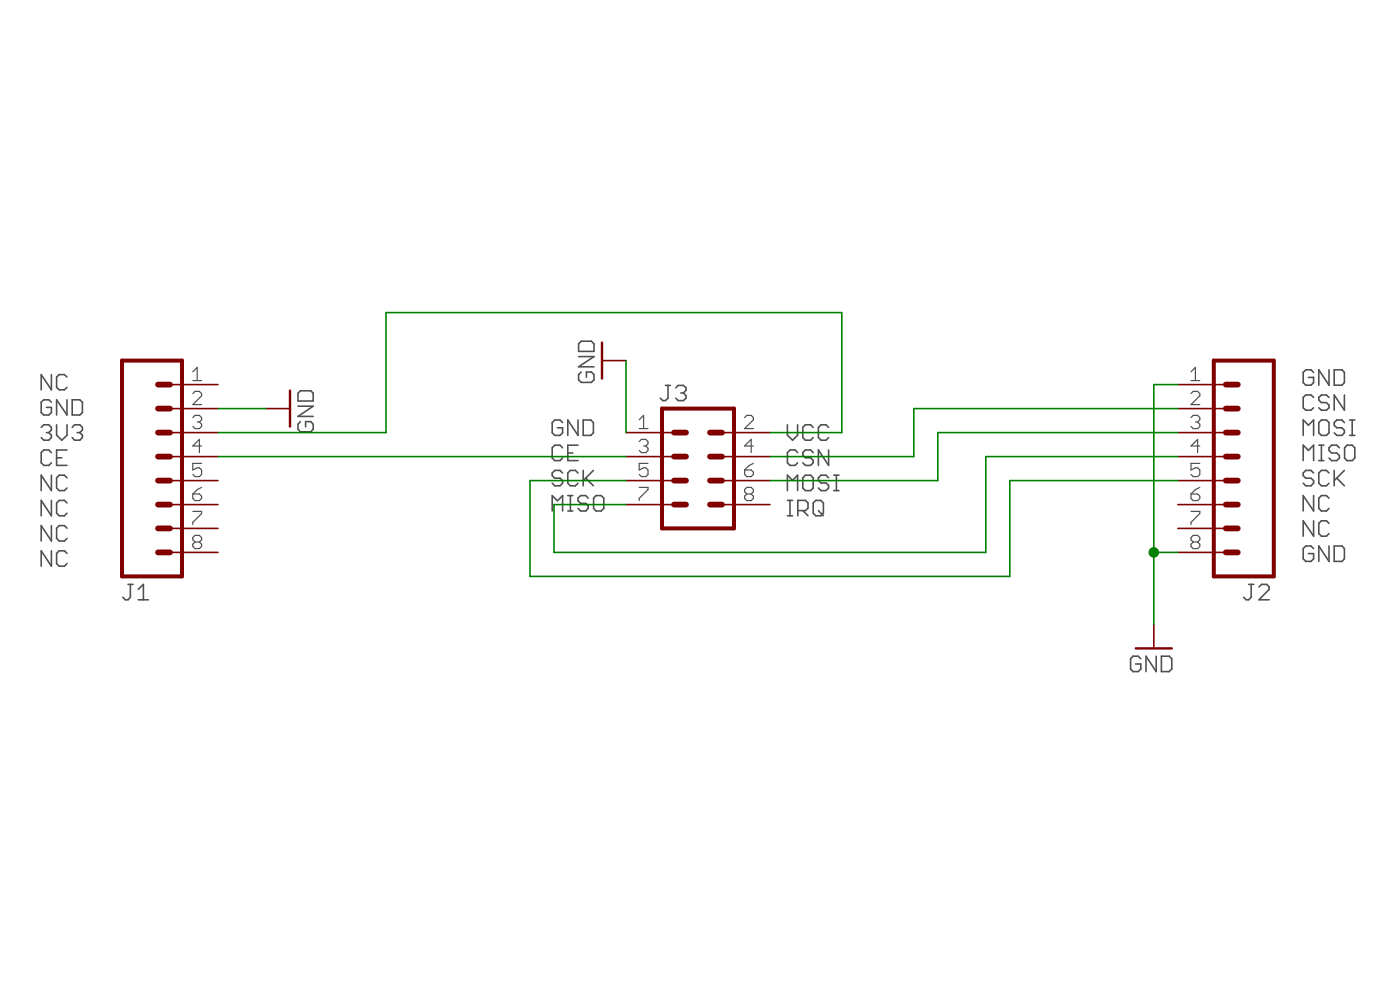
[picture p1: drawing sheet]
<?xml version="1.0" encoding="utf-8"?>
<!DOCTYPE eagle SYSTEM "eagle.dtd">
<!--
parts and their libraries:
SparkFun-Connectors: Licensing: Creative Commons ShareAlike 4.0 International - https://creativecommons.org/licenses/by-sa/4.0
-->
<eagle version="7.7.0">
<drawing>
<settings>
<setting alwaysvectorfont="yes"/>
<setting verticaltext="up"/>
</settings>
<grid distance="0.1" unitdist="inch" unit="inch" style="lines" multiple="1" display="no" altdistance="0.01" altunitdist="inch" altunit="inch"/>
<schematic xreflabel="%F%N/%S.%C%R" xrefpart="/%S.%C%R">
<libraries>
<library name="SparkFun-Connectors">
<symbols>
<symbol name="M08">
<wire x1="1.27" y1="-10.16" x2="-5.08" y2="-10.16" width="0.4064" layer="94"/>
<wire x1="-1.27" y1="-2.54" x2="0" y2="-2.54" width="0.6096" layer="94"/>
<wire x1="-1.27" y1="-5.08" x2="0" y2="-5.08" width="0.6096" layer="94"/>
<wire x1="-1.27" y1="-7.62" x2="0" y2="-7.62" width="0.6096" layer="94"/>
<wire x1="-5.08" y1="12.7" x2="-5.08" y2="-10.16" width="0.4064" layer="94"/>
<wire x1="1.27" y1="-10.16" x2="1.27" y2="12.7" width="0.4064" layer="94"/>
<wire x1="-5.08" y1="12.7" x2="1.27" y2="12.7" width="0.4064" layer="94"/>
<wire x1="-1.27" y1="2.54" x2="0" y2="2.54" width="0.6096" layer="94"/>
<wire x1="-1.27" y1="0" x2="0" y2="0" width="0.6096" layer="94"/>
<wire x1="-1.27" y1="5.08" x2="0" y2="5.08" width="0.6096" layer="94"/>
<wire x1="-1.27" y1="7.62" x2="0" y2="7.62" width="0.6096" layer="94"/>
<wire x1="-1.27" y1="10.16" x2="0" y2="10.16" width="0.6096" layer="94"/>
<text x="-5.08" y="-12.7" size="1.778" layer="96">&gt;VALUE</text>
<text x="-5.08" y="13.462" size="1.778" layer="95">&gt;NAME</text>
<pin name="1" x="5.08" y="-7.62" visible="pad" length="middle" direction="pas" swaplevel="1" rot="R180"/>
<pin name="2" x="5.08" y="-5.08" visible="pad" length="middle" direction="pas" swaplevel="1" rot="R180"/>
<pin name="3" x="5.08" y="-2.54" visible="pad" length="middle" direction="pas" swaplevel="1" rot="R180"/>
<pin name="4" x="5.08" y="0" visible="pad" length="middle" direction="pas" swaplevel="1" rot="R180"/>
<pin name="5" x="5.08" y="2.54" visible="pad" length="middle" direction="pas" swaplevel="1" rot="R180"/>
<pin name="6" x="5.08" y="5.08" visible="pad" length="middle" direction="pas" swaplevel="1" rot="R180"/>
<pin name="7" x="5.08" y="7.62" visible="pad" length="middle" direction="pas" swaplevel="1" rot="R180"/>
<pin name="8" x="5.08" y="10.16" visible="pad" length="middle" direction="pas" swaplevel="1" rot="R180"/>
</symbol>
<symbol name="M04X2">
<wire x1="-1.27" y1="0" x2="-2.54" y2="0" width="0.6096" layer="94"/>
<wire x1="-1.27" y1="2.54" x2="-2.54" y2="2.54" width="0.6096" layer="94"/>
<wire x1="-1.27" y1="5.08" x2="-2.54" y2="5.08" width="0.6096" layer="94"/>
<wire x1="-3.81" y1="7.62" x2="-3.81" y2="-5.08" width="0.4064" layer="94"/>
<wire x1="-1.27" y1="-2.54" x2="-2.54" y2="-2.54" width="0.6096" layer="94"/>
<wire x1="3.81" y1="-5.08" x2="-3.81" y2="-5.08" width="0.4064" layer="94"/>
<wire x1="3.81" y1="-5.08" x2="3.81" y2="7.62" width="0.4064" layer="94"/>
<wire x1="-3.81" y1="7.62" x2="3.81" y2="7.62" width="0.4064" layer="94"/>
<wire x1="1.27" y1="-2.54" x2="2.54" y2="-2.54" width="0.6096" layer="94"/>
<wire x1="1.27" y1="0" x2="2.54" y2="0" width="0.6096" layer="94"/>
<wire x1="1.27" y1="2.54" x2="2.54" y2="2.54" width="0.6096" layer="94"/>
<wire x1="1.27" y1="5.08" x2="2.54" y2="5.08" width="0.6096" layer="94"/>
<text x="-4.572" y="-7.62" size="1.778" layer="96">&gt;VALUE</text>
<text x="-4.064" y="8.382" size="1.778" layer="95">&gt;NAME</text>
<pin name="1" x="-7.62" y="5.08" visible="pad" length="middle" direction="pas" swaplevel="1"/>
<pin name="2" x="7.62" y="5.08" visible="pad" length="middle" direction="pas" swaplevel="1" rot="R180"/>
<pin name="3" x="-7.62" y="2.54" visible="pad" length="middle" direction="pas" swaplevel="1"/>
<pin name="4" x="7.62" y="2.54" visible="pad" length="middle" direction="pas" swaplevel="1" rot="R180"/>
<pin name="5" x="-7.62" y="0" visible="pad" length="middle" direction="pas" swaplevel="1"/>
<pin name="6" x="7.62" y="0" visible="pad" length="middle" direction="pas" swaplevel="1" rot="R180"/>
<pin name="7" x="-7.62" y="-2.54" visible="pad" length="middle" direction="pas" swaplevel="1"/>
<pin name="8" x="7.62" y="-2.54" visible="pad" length="middle" direction="pas" swaplevel="1" rot="R180"/>
</symbol>
</symbols>
<devicesets>
<deviceset name="M08" prefix="J" uservalue="yes">
<gates>
<gate name="G$1" symbol="M08" x="-2.54" y="0"/>
</gates>
<devices>
<device name="SILK_FEMALE_PTH" package="1X08">
<connects>
<connect gate="G$1" pin="1" pad="1"/>
<connect gate="G$1" pin="2" pad="2"/>
<connect gate="G$1" pin="3" pad="3"/>
<connect gate="G$1" pin="4" pad="4"/>
<connect gate="G$1" pin="5" pad="5"/>
<connect gate="G$1" pin="6" pad="6"/>
<connect gate="G$1" pin="7" pad="7"/>
<connect gate="G$1" pin="8" pad="8"/>
</connects>
<technologies>
<technology name="">
<attribute name="PROD_ID" value="CONN-08438"/>
</technology>
</technologies>
</device>
<device name="LOCK" package="1X08_LOCK">
<connects>
<connect gate="G$1" pin="1" pad="1"/>
<connect gate="G$1" pin="2" pad="2"/>
<connect gate="G$1" pin="3" pad="3"/>
<connect gate="G$1" pin="4" pad="4"/>
<connect gate="G$1" pin="5" pad="5"/>
<connect gate="G$1" pin="6" pad="6"/>
<connect gate="G$1" pin="7" pad="7"/>
<connect gate="G$1" pin="8" pad="8"/>
</connects>
<technologies>
<technology name=""/>
</technologies>
</device>
<device name="LOCK_LONGPADS" package="1X08_LOCK_LONGPADS">
<connects>
<connect gate="G$1" pin="1" pad="1"/>
<connect gate="G$1" pin="2" pad="2"/>
<connect gate="G$1" pin="3" pad="3"/>
<connect gate="G$1" pin="4" pad="4"/>
<connect gate="G$1" pin="5" pad="5"/>
<connect gate="G$1" pin="6" pad="6"/>
<connect gate="G$1" pin="7" pad="7"/>
<connect gate="G$1" pin="8" pad="8"/>
</connects>
<technologies>
<technology name=""/>
</technologies>
</device>
<device name="LONGPADS" package="1X08_LONGPADS">
<connects>
<connect gate="G$1" pin="1" pad="1"/>
<connect gate="G$1" pin="2" pad="2"/>
<connect gate="G$1" pin="3" pad="3"/>
<connect gate="G$1" pin="4" pad="4"/>
<connect gate="G$1" pin="5" pad="5"/>
<connect gate="G$1" pin="6" pad="6"/>
<connect gate="G$1" pin="7" pad="7"/>
<connect gate="G$1" pin="8" pad="8"/>
</connects>
<technologies>
<technology name=""/>
</technologies>
</device>
<device name="3.5MM-8" package="SCREWTERMINAL-3.5MM-8">
<connects>
<connect gate="G$1" pin="1" pad="1"/>
<connect gate="G$1" pin="2" pad="2"/>
<connect gate="G$1" pin="3" pad="3"/>
<connect gate="G$1" pin="4" pad="4"/>
<connect gate="G$1" pin="5" pad="5"/>
<connect gate="G$1" pin="6" pad="6"/>
<connect gate="G$1" pin="7" pad="7"/>
<connect gate="G$1" pin="8" pad="8"/>
</connects>
<technologies>
<technology name=""/>
</technologies>
</device>
<device name="SMD-STRAIGHT-FEMALE" package="1X08_SMD">
<connects>
<connect gate="G$1" pin="1" pad="1"/>
<connect gate="G$1" pin="2" pad="2"/>
<connect gate="G$1" pin="3" pad="3"/>
<connect gate="G$1" pin="4" pad="4"/>
<connect gate="G$1" pin="5" pad="5"/>
<connect gate="G$1" pin="6" pad="6"/>
<connect gate="G$1" pin="7" pad="7"/>
<connect gate="G$1" pin="8" pad="8"/>
</connects>
<technologies>
<technology name="">
<attribute name="PROD_ID" value="CONN-10204"/>
</technology>
</technologies>
</device>
<device name="SMD-STRAIGHT-ALT-FEMALE" package="1X08_SMD_ALT">
<connects>
<connect gate="G$1" pin="1" pad="1"/>
<connect gate="G$1" pin="2" pad="2"/>
<connect gate="G$1" pin="3" pad="3"/>
<connect gate="G$1" pin="4" pad="4"/>
<connect gate="G$1" pin="5" pad="5"/>
<connect gate="G$1" pin="6" pad="6"/>
<connect gate="G$1" pin="7" pad="7"/>
<connect gate="G$1" pin="8" pad="8"/>
</connects>
<technologies>
<technology name="">
<attribute name="PROD_ID" value="CONN-10204"/>
</technology>
</technologies>
</device>
<device name="SMD-COMBO-FEMALE" package="1X08_SMD_COMBINED">
<connects>
<connect gate="G$1" pin="1" pad="1"/>
<connect gate="G$1" pin="2" pad="2"/>
<connect gate="G$1" pin="3" pad="3"/>
<connect gate="G$1" pin="4" pad="4"/>
<connect gate="G$1" pin="5" pad="5"/>
<connect gate="G$1" pin="6" pad="6"/>
<connect gate="G$1" pin="7" pad="7"/>
<connect gate="G$1" pin="8" pad="8"/>
</connects>
<technologies>
<technology name="">
<attribute name="PROD_ID" value="CONN-10204"/>
</technology>
</technologies>
</device>
<device name="BM08B-SRSS-TB" package="BM08B-SRSS-TB">
<connects>
<connect gate="G$1" pin="1" pad="1"/>
<connect gate="G$1" pin="2" pad="2"/>
<connect gate="G$1" pin="3" pad="3"/>
<connect gate="G$1" pin="4" pad="4"/>
<connect gate="G$1" pin="5" pad="5"/>
<connect gate="G$1" pin="6" pad="6"/>
<connect gate="G$1" pin="7" pad="7"/>
<connect gate="G$1" pin="8" pad="8"/>
</connects>
<technologies>
<technology name=""/>
</technologies>
</device>
<device name="SMD-MALE" package="1X08_SMD_MALE">
<connects>
<connect gate="G$1" pin="1" pad="1"/>
<connect gate="G$1" pin="2" pad="2"/>
<connect gate="G$1" pin="3" pad="3"/>
<connect gate="G$1" pin="4" pad="4"/>
<connect gate="G$1" pin="5" pad="5"/>
<connect gate="G$1" pin="6" pad="6"/>
<connect gate="G$1" pin="7" pad="7"/>
<connect gate="G$1" pin="8" pad="8"/>
</connects>
<technologies>
<technology name="">
<attribute name="PROD_ID" value="CONN-11292"/>
</technology>
</technologies>
</device>
<device name="NO_SILK_FEMALE_PTH" package="1X08_NO_SILK">
<connects>
<connect gate="G$1" pin="1" pad="1"/>
<connect gate="G$1" pin="2" pad="2"/>
<connect gate="G$1" pin="3" pad="3"/>
<connect gate="G$1" pin="4" pad="4"/>
<connect gate="G$1" pin="5" pad="5"/>
<connect gate="G$1" pin="6" pad="6"/>
<connect gate="G$1" pin="7" pad="7"/>
<connect gate="G$1" pin="8" pad="8"/>
</connects>
<technologies>
<technology name="">
<attribute name="PROD_ID" value="CONN-08438"/>
</technology>
</technologies>
</device>
<device name="NO_SILK" package="1X08_PIN1_NO_SILK">
<connects>
<connect gate="G$1" pin="1" pad="1"/>
<connect gate="G$1" pin="2" pad="2"/>
<connect gate="G$1" pin="3" pad="3"/>
<connect gate="G$1" pin="4" pad="4"/>
<connect gate="G$1" pin="5" pad="5"/>
<connect gate="G$1" pin="6" pad="6"/>
<connect gate="G$1" pin="7" pad="7"/>
<connect gate="G$1" pin="8" pad="8"/>
</connects>
<technologies>
<technology name=""/>
</technologies>
</device>
<device name="" package="1X08_ROUND">
<connects>
<connect gate="G$1" pin="1" pad="1"/>
<connect gate="G$1" pin="2" pad="2"/>
<connect gate="G$1" pin="3" pad="3"/>
<connect gate="G$1" pin="4" pad="4"/>
<connect gate="G$1" pin="5" pad="5"/>
<connect gate="G$1" pin="6" pad="6"/>
<connect gate="G$1" pin="7" pad="7"/>
<connect gate="G$1" pin="8" pad="8"/>
</connects>
<technologies>
<technology name="">
<attribute name="PROD_ID" value="CONN-08437" constant="no"/>
</technology>
</technologies>
</device>
<device name="LOCK_NO_SILK" package="1X08_LOCK_NO_SILK">
<connects>
<connect gate="G$1" pin="1" pad="1"/>
<connect gate="G$1" pin="2" pad="2"/>
<connect gate="G$1" pin="3" pad="3"/>
<connect gate="G$1" pin="4" pad="4"/>
<connect gate="G$1" pin="5" pad="5"/>
<connect gate="G$1" pin="6" pad="6"/>
<connect gate="G$1" pin="7" pad="7"/>
<connect gate="G$1" pin="8" pad="8"/>
</connects>
<technologies>
<technology name=""/>
</technologies>
</device>
<device name="FEMALE_LOCK" package="1X08_FEMALE_LOCK">
<connects>
<connect gate="G$1" pin="1" pad="1"/>
<connect gate="G$1" pin="2" pad="2"/>
<connect gate="G$1" pin="3" pad="3"/>
<connect gate="G$1" pin="4" pad="4"/>
<connect gate="G$1" pin="5" pad="5"/>
<connect gate="G$1" pin="6" pad="6"/>
<connect gate="G$1" pin="7" pad="7"/>
<connect gate="G$1" pin="8" pad="8"/>
</connects>
<technologies>
<technology name=""/>
</technologies>
</device>
</devices>
</deviceset>
<deviceset name="M04X2" prefix="J" uservalue="yes">
<gates>
<gate name="G$1" symbol="M04X2" x="0" y="0"/>
</gates>
<devices>
<device name="" package="2X4">
<connects>
<connect gate="G$1" pin="1" pad="1"/>
<connect gate="G$1" pin="2" pad="2"/>
<connect gate="G$1" pin="3" pad="3"/>
<connect gate="G$1" pin="4" pad="4"/>
<connect gate="G$1" pin="5" pad="5"/>
<connect gate="G$1" pin="6" pad="6"/>
<connect gate="G$1" pin="7" pad="7"/>
<connect gate="G$1" pin="8" pad="8"/>
</connects>
<technologies>
<technology name=""/>
</technologies>
</device>
</devices>
</deviceset>
</devicesets>
</library>
<library name="supply1">
<symbols>
<symbol name="GND">
<wire x1="-1.905" y1="0" x2="1.905" y2="0" width="0.254" layer="94"/>
<text x="-2.54" y="-2.54" size="1.778" layer="96">&gt;VALUE</text>
<pin name="GND" x="0" y="2.54" visible="off" length="short" direction="sup" rot="R270"/>
</symbol>
</symbols>
<devicesets>
<deviceset name="GND" prefix="GND">
<gates>
<gate name="1" symbol="GND" x="0" y="0"/>
</gates>
<devices>
<device name="">
<technologies>
<technology name=""/>
</technologies>
</device>
</devices>
</deviceset>
</devicesets>
</library>
</libraries>
<attributes>
</attributes>
<variantdefs>
</variantdefs>
<classes>
<class number="0" name="default" width="0" drill="0">
</class>
<class number="1" name="rf" width="0" drill="0">
<clearance class="1" value="0.5"/>
</class>
</classes>
<parts>
<part name="J1" library="SparkFun-Connectors" deviceset="M08" device=""/>
<part name="J2" library="SparkFun-Connectors" deviceset="M08" device=""/>
<part name="GND1" library="supply1" deviceset="GND" device=""/>
<part name="GND2" library="supply1" deviceset="GND" device=""/>
<part name="J3" library="SparkFun-Connectors" deviceset="M04X2" device=""/>
<part name="GND3" library="supply1" deviceset="GND" device=""/>
</parts>
<sheets>
<sheet>
<plain>
<text x="44.958" y="-11.43" size="1.778" layer="97">VCC
CSN
MOSI
IRQ</text>
<text x="20.066" y="-10.922" size="1.778" layer="97">GND
CE
SCK
MISO</text>
<text x="99.568" y="-16.256" size="1.778" layer="97">GND
CSN
MOSI
MISO
SCK
NC
NC
GND</text>
<text x="-34.036" y="-16.764" size="1.778" layer="97">NC
GND
3V3
CE
NC
NC
NC
NC</text>
</plain>
<instances>
<instance part="J1" gate="G$1" x="-20.32" y="-5.08" rot="MR180"/>
<instance part="J2" gate="G$1" x="91.44" y="-5.08" rot="R180"/>
<instance part="GND1" gate="1" x="25.4" y="5.08" rot="R270"/>
<instance part="GND2" gate="1" x="83.82" y="-25.4"/>
<instance part="J3" gate="G$1" x="35.56" y="-7.62"/>
<instance part="GND3" gate="1" x="-7.62" y="0" rot="R90"/>
</instances>
<busses>
</busses>
<nets>
<net name="GND" class="0">
<segment>
<pinref part="GND1" gate="1" pin="GND"/>
<pinref part="J3" gate="G$1" pin="1"/>
<wire x1="27.94" y1="5.08" x2="27.94" y2="-2.54" width="0.1524" layer="91"/>
</segment>
<segment>
<pinref part="J2" gate="G$1" pin="8"/>
<pinref part="GND2" gate="1" pin="GND"/>
<wire x1="86.36" y1="-15.24" x2="83.82" y2="-15.24" width="0.1524" layer="91"/>
<wire x1="83.82" y1="-15.24" x2="83.82" y2="-22.86" width="0.1524" layer="91"/>
<pinref part="J2" gate="G$1" pin="1"/>
<wire x1="86.36" y1="2.54" x2="83.82" y2="2.54" width="0.1524" layer="91"/>
<wire x1="83.82" y1="2.54" x2="83.82" y2="-15.24" width="0.1524" layer="91"/>
<junction x="83.82" y="-15.24"/>
</segment>
<segment>
<pinref part="J1" gate="G$1" pin="2"/>
<pinref part="GND3" gate="1" pin="GND"/>
<wire x1="-15.24" y1="0" x2="-10.16" y2="0" width="0.1524" layer="91"/>
</segment>
</net>
<net name="N$1" class="0">
<segment>
<pinref part="J3" gate="G$1" pin="2"/>
<wire x1="43.18" y1="-2.54" x2="50.8" y2="-2.54" width="0.1524" layer="91"/>
<wire x1="50.8" y1="-2.54" x2="50.8" y2="10.16" width="0.1524" layer="91"/>
<wire x1="50.8" y1="10.16" x2="2.54" y2="10.16" width="0.1524" layer="91"/>
<wire x1="2.54" y1="10.16" x2="2.54" y2="-2.54" width="0.1524" layer="91"/>
<pinref part="J1" gate="G$1" pin="3"/>
<wire x1="2.54" y1="-2.54" x2="-15.24" y2="-2.54" width="0.1524" layer="91"/>
</segment>
</net>
<net name="N$2" class="0">
<segment>
<pinref part="J3" gate="G$1" pin="5"/>
<wire x1="27.94" y1="-7.62" x2="17.78" y2="-7.62" width="0.1524" layer="91"/>
<wire x1="17.78" y1="-7.62" x2="17.78" y2="-17.78" width="0.1524" layer="91"/>
<wire x1="17.78" y1="-17.78" x2="68.58" y2="-17.78" width="0.1524" layer="91"/>
<wire x1="68.58" y1="-17.78" x2="68.58" y2="-7.62" width="0.1524" layer="91"/>
<pinref part="J2" gate="G$1" pin="5"/>
<wire x1="68.58" y1="-7.62" x2="86.36" y2="-7.62" width="0.1524" layer="91"/>
</segment>
</net>
<net name="N$3" class="0">
<segment>
<pinref part="J3" gate="G$1" pin="7"/>
<wire x1="27.94" y1="-10.16" x2="20.32" y2="-10.16" width="0.1524" layer="91"/>
<wire x1="20.32" y1="-10.16" x2="20.32" y2="-15.24" width="0.1524" layer="91"/>
<wire x1="20.32" y1="-15.24" x2="66.04" y2="-15.24" width="0.1524" layer="91"/>
<wire x1="66.04" y1="-15.24" x2="66.04" y2="-5.08" width="0.1524" layer="91"/>
<pinref part="J2" gate="G$1" pin="4"/>
<wire x1="66.04" y1="-5.08" x2="86.36" y2="-5.08" width="0.1524" layer="91"/>
</segment>
</net>
<net name="N$4" class="0">
<segment>
<pinref part="J2" gate="G$1" pin="3"/>
<wire x1="86.36" y1="-2.54" x2="60.96" y2="-2.54" width="0.1524" layer="91"/>
<wire x1="60.96" y1="-2.54" x2="60.96" y2="-7.62" width="0.1524" layer="91"/>
<pinref part="J3" gate="G$1" pin="6"/>
<wire x1="60.96" y1="-7.62" x2="43.18" y2="-7.62" width="0.1524" layer="91"/>
</segment>
</net>
<net name="N$5" class="0">
<segment>
<pinref part="J3" gate="G$1" pin="3"/>
<pinref part="J1" gate="G$1" pin="4"/>
<wire x1="27.94" y1="-5.08" x2="-15.24" y2="-5.08" width="0.1524" layer="91"/>
</segment>
</net>
<net name="N$6" class="0">
<segment>
<pinref part="J3" gate="G$1" pin="4"/>
<wire x1="43.18" y1="-5.08" x2="58.42" y2="-5.08" width="0.1524" layer="91"/>
<wire x1="58.42" y1="-5.08" x2="58.42" y2="0" width="0.1524" layer="91"/>
<pinref part="J2" gate="G$1" pin="2"/>
<wire x1="58.42" y1="0" x2="86.36" y2="0" width="0.1524" layer="91"/>
</segment>
</net>
</nets>
</sheet>
</sheets>
</schematic>
</drawing>
<compatibility>
<note version="6.3" minversion="6.2.2" severity="warning">
Since Version 6.2.2 text objects can contain more than one line,
which will not be processed correctly with this version.
</note>
</compatibility>
</eagle>
